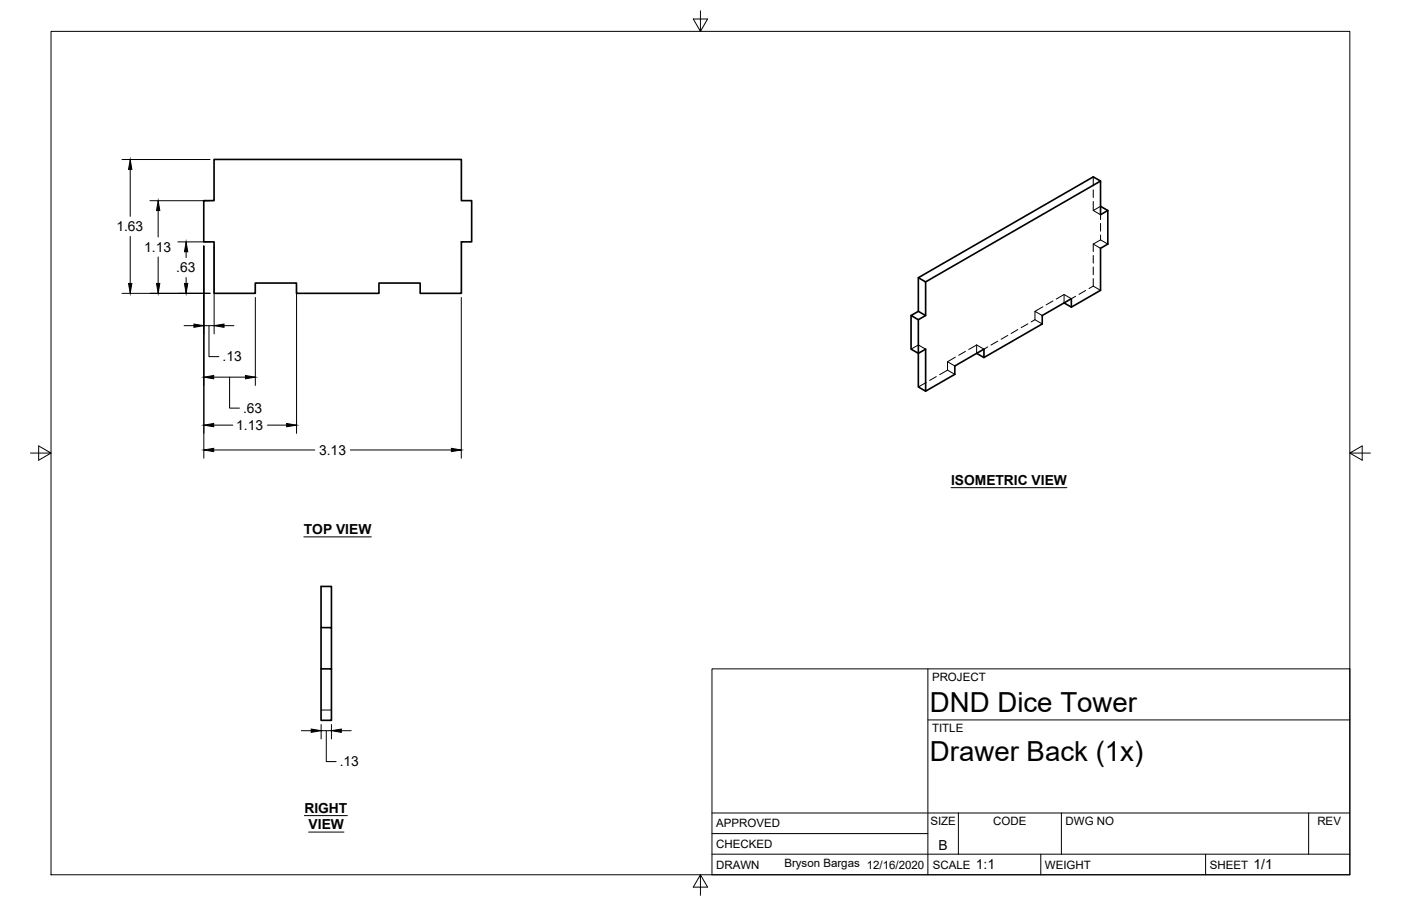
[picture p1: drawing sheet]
<svg xmlns="http://www.w3.org/2000/svg" width="432mm" height="279mm" viewBox="0 0 432 279" stroke-linecap="round" stroke-linejoin="round" font-family="sans-serif">
<!-- layer: Hidden -->
<g fill="none" stroke="#000" stroke-width=".31">
<path d="M337 54.5v2.8M337 58.5v2.4M337 75.3l2.2-1.3 2.2 1.3M337 62.1v2.8M337 75.3v2.3M337 78.8v2.4M337 75.3l2.2 1.3M339.2 63.6l-2.2 1.3 2.2 1.3v1.5M339.2 68.9v2.4M339.2 72.5v1.5M316.8 99.9l-2.1 1.1M319 98.6l2.2 1.3"/>
<path d="M319 98.6l-1.2 .7M321.2 97.3l-2.2-1.3v2.6M321.4 94.6l-2.4 1.4M324.5 92.8l-2.1 1.2M328 90.8v2.6M331.5 91.4l-1.3 .7-2.2-1.3-2.5 1.4M334.6 89.6l-2.1 1.2M337 88.2l-1.4 .8M337 88.2l2.2 1.3M337 82.4v2.3M337 85.9v2.3M280.8 107.7l2.2-1.3 2.3 1.3"/>
<path d="M285.5 117.9l-2.5 1.4M288.6 116.1l-2.1 1.2M294.3 112.9l-2.3-1.4v2.7M294.3 115.4l-2.3-1.2-2.4 1.3M294.4 110.2l-2.4 1.3M297.6 108.4l-2.1 1.2M301 106.4l2.3 1.3 1.1-.7M301 106.4v2.6M301 106.4l-2.4 1.4M307.5 105.2l-2.1 1.2M310.6 103.4l-2.1 1.2M313.7 101.6l-2.1 1.2"/>
<path d="M99 219h3.2"/>
</g>
<!-- layer: Visible -->
<path d="M66 49.2h76.2v12.7h3.2v12.7h-3.2v15.9h-12.7v-3.2h-12.7v3.2h-25.4v-3.2h-12.7v3.2h-12.7v-15.9h-3.2v-12.7h3.2zM339.2 55.8v10.4l2.2-1.3-2.2-1.3M341.4 64.9v10.4l-2.2 1.3v12.9l-9 5.2-2.2-1.3M280.8 97.3v10.4l2.2 1.3 2.3-1.3v12.9M283 96l-2.2 1.3 2.2 1.3v20.7l2.3 1.3 9-5.2v-2.5l9-5.2v2.6M283 85.6v10.4l2.3 1.3-2.3 1.3M285.3 86.9l53.9-31.1-2.2-1.3-54 31.1 2.3 1.3v10.4M330.2 94.7v-2.6l-9 5.2v2.6l-17.9 10.4-2.3-1.3M99 193.5v12.8M102.2 193.5v-12.7h-3.2v12.7h3.2v12.8M99 206.3h3.2v15.8h-3.2z" fill="none" stroke="#000" stroke-width=".51"/>
<!-- layer: Border -->
<path d="M15.7 9.7h400.3v260.1h-400.3zM215.9 3.3v6.4l-2.2-3.8h4.4l-2.2 3.8M9.4 139.7h6.3l-3.8-2.2v4.4l3.8-2.2M416 139.7l3.8 2.2v-4.4l-3.8 2.2h6.4M215.9 269.8l2.2 3.8h-4.4l2.2-3.8v6.3" fill="none" stroke="#000" stroke-width=".31"/>
<!-- layer: Titleblock -->
<path d="M219.4 206.3h196.6v63.5h-196.6zM286 206.3v63.5M286 222h130M219.4 257.1h66.6M219.4 250.7h196.6M295.4 250.7v12.7M327.1 250.7v12.7M403.3 250.7v12.7M219.4 263.4h196.6M320.8 263.4v6.4M371.6 263.4v6.4" fill="none" stroke="#000" stroke-width=".31"/>
<!-- layer: Dimensions -->
<g fill="none" stroke="#000" stroke-width=".31">
<path d="M37.6 49.2h27.1M40.1 52.2v14.5M40.1 72.9v14.5M46.2 61.9h18.5M48.7 64.9v8.2M48.7 79.2v8.2M54.8 74.6h9.9M57.4 77.6v1.8M62.8 75.9v65.4M66 75.9v27.1M37.6 90.5h27.1M57.4 85.6v1.8"/>
<path d="M78.7 91.7v27.2M91.4 88.6v45M142.2 91.7v49.6M56.7 100.4h3.1M62.8 100.4h3.2M64.4 100.4v9.6h3.1M65.9 116.3h9.7M69 100.4h3.1M70.8 116.3v9.6h3M65.9 131.1h5.9M65.9 138.8h31.1M82.4 131.1h5.9"/>
<path d="M108 138.8h31.1M92.9 225.3h3M99 223.4v4.5M99 225.3h3.2M100.6 225.3v9.6h3M102.2 223.4v4.5M105.2 225.3h3"/>
</g>
<g fill="#000" stroke="#000" stroke-width=".31">
<path d="M40.1 49.2l.5 3h-1zM48.7 61.9l.6 3h-1.1zM57.4 74.6l.5 3h-1zM39.6 87.4h1l-.5 3.1zM48.2 87.4h1.1l-.6 3.1zM56.9 87.4h1l-.5 3.1zM59.8 99.9l3 .5-3 .5zM66 100.4l3-.5v1zM62.8 116.3l3.1-.5v1zM75.6 115.8l3.1 .5-3.1 .5zM62.8 131.1l3.1-.5v1zM62.8 138.8l3.1-.5v1z"/>
<path d="M88.3 130.6l3.1 .5-3.1 .5zM139.1 138.3l3.1 .5-3.1 .5zM95.9 224.8l3.1 .5-3.1 .5zM102.2 225.3l3-.5v1z"/>
</g>
<!-- layer: Annotations -->
<path d="M293.1 150.4h35.7M93.6 165.6h20.8M93.8 251.5h13.3M95.1 256.6h10.9" fill="none" stroke="#000" stroke-width=".31"/>
<g font-size="8.5">
<text x="286.6" y="219.5">DND Dice Tower</text>
<text x="286.6" y="234.6">Drawer Back (1x)</text>
</g>
<g font-size="4.3">
<text x="35.9" y="71.3">1.63</text>
<text x="44.5" y="77.7">1.13</text>
<text x="54.3" y="84">.63</text>
<text x="68.6" y="111.5">.13</text>
<text x="74.9" y="127.3">.63</text>
<text x="72.8" y="132.6">1.13</text>
<text x="98.4" y="140.3">3.13</text>
<text x="293.1" y="149.5">ISOMETRIC VIEW</text>
<text x="93.6" y="164.7">TOP VIEW</text>
<text x="104.7" y="236.4">.13</text>
<text x="93.8" y="250.6">RIGHT</text>
<text x="95.1" y="255.7">VIEW</text>
<text x="289.2" y="262.1">B</text>
<text x="300.8" y="268.1">1:1</text>
<text x="386.4" y="268.1">1/1</text>
</g>
<g font-size="3.5">
<text x="287.3" y="210.1">PROJECT</text>
<text x="287.3" y="225.8">TITLE</text>
<text x="220.7" y="255.2">APPROVED</text>
<text x="286.7" y="254.5">SIZE</text>
<text x="306.1" y="254.5">CODE</text>
<text x="328.4" y="254.5">DWG NO</text>
<text x="406" y="254.5">REV</text>
<text x="220.7" y="261.5">CHECKED</text>
<text x="220.7" y="267.9">DRAWN</text>
<text x="241.7" y="267.5">Bryson Bargas 12/16/2020</text>
<text x="287.5" y="267.9">SCALE</text>
<text x="322.1" y="267.9">WEIGHT</text>
<text x="372.9" y="267.9">SHEET</text>
</g>
</svg>
